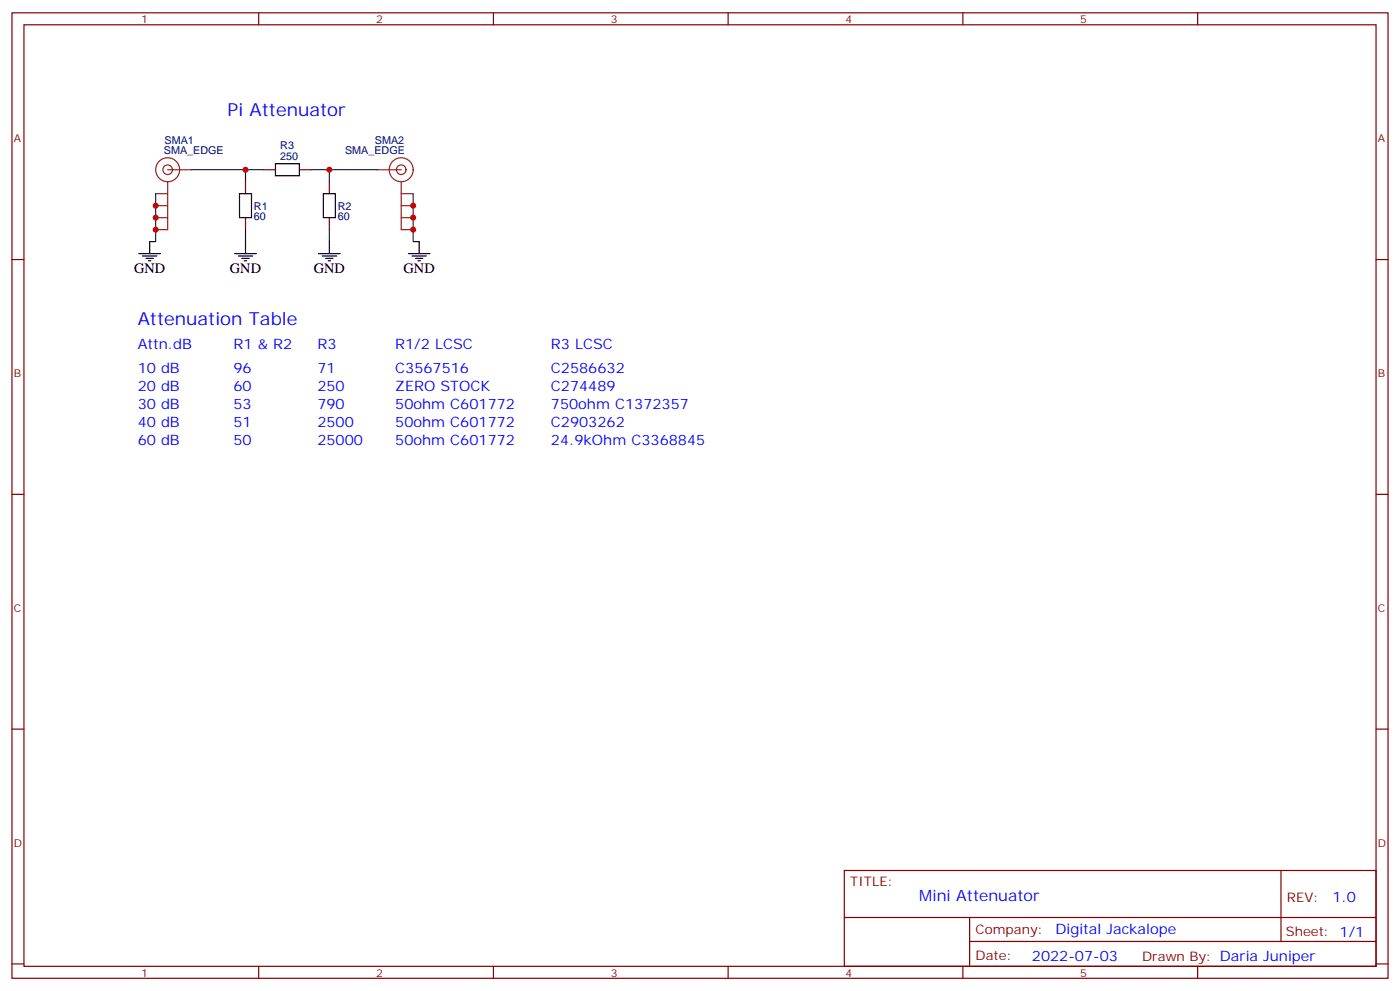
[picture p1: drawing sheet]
<svg xmlns="http://www.w3.org/2000/svg" width="412mm" height="292mm" viewBox="0 0 412 292" stroke-linecap="round" stroke-linejoin="round" font-family="sans-serif">
<g fill="none" stroke="#870000" stroke-width=".35">
<path d="M3.5 3.8h405.4v284.3h-405.4zM7.1 7.3h398.2v277.3h-398.2zM76.2 3.8v3.5M145.3 3.8v3.5M214.5 3.8v3.5M283.6 3.8v3.5M352.8 3.8v3.5M72.3 53.5v3.5M77.6 50h3.5M88.2 50h3.5M97 53.5v3.5M3.5 76.4h3.6"/>
<path d="M72.3 64.1v3.5M97 64.1v3.5M405.3 76.4h3.6M3.5 145.6h3.6M405.3 145.6h3.6M3.5 214.7h3.6M405.3 214.7h3.6M248.7 256.4h156.6v28.2h-156.6zM377.3 256.4v20.9M248.7 270.2h156.5M285.6 277.3h119.6M285.6 270.2v14.1"/>
<path d="M3.5 283.9h3.6M76.2 284.6v3.5M145.3 284.6v3.5M214.5 284.6v3.5M283.6 284.6v3.5M352.8 284.6v3.5M405.3 283.9h3.6"/>
</g>
<g fill="none" stroke="#000" stroke-width=".35">
<path d="M70.6 57h3.5v7.1h-3.5zM81.1 48.2h7.1v3.6h-7.1zM95.2 57h3.6v7.1h-3.6zM40.9 74.7h6.4M42 75.4h4.2M43 76.1h2.2M43.7 76.8h.7M44.1 71.2v3.5M69.1 74.7h6.4M70.2 75.4h4.2M71.3 76.1h2.1M72 76.8h.7"/>
<path d="M72.3 71.2v3.5M93.8 74.7h6.4M94.9 75.4h4.2M96 76.1h2.1M96.7 76.8h.7M97 71.2v3.5M120.3 74.7h6.3M121.4 75.4h4.2M122.4 76.1h2.1M123.1 76.8h.7M123.5 71.2v3.5"/>
</g>
<g fill="none" stroke="#8c2424" stroke-width=".35">
<path d="M45.9 57h3.5M49.4 53.5v14.1h-3.5M49.4 50h7M111.1 50h7.1M118.2 57h3.5M118.2 53.5v14.1h3.5M45.9 60.6h3.5M45.9 64.1h3.5M118.2 60.6h3.5M118.2 64.1h3.5"/>
<circle cx="49.4" cy="50" r="1.41"/>
<circle cx="49.4" cy="50" r="3.5"/>
<circle cx="118.2" cy="50" r="1.41"/>
<circle cx="118.2" cy="50" r="3.5"/>
</g>
<path d="M45.9 57v14.2h-1.8M56.4 50h21.2M72.3 50v3.5M91.7 50h19.4M97 50v3.5M121.7 57v14.2h1.8M72.3 67.6v3.6M97 67.6v3.6" fill="none" stroke="#008700" stroke-width=".35"/>
<g fill="#c00">
<circle cx="121.7" cy="60.6" r=".88"/>
<circle cx="121.7" cy="64.1" r=".88"/>
<circle cx="121.7" cy="67.6" r=".88"/>
<circle cx="45.9" cy="60.6" r=".88"/>
<circle cx="45.9" cy="64.1" r=".88"/>
<circle cx="45.9" cy="67.6" r=".88"/>
<circle cx="97" cy="50" r=".88"/>
<circle cx="72.3" cy="50" r=".88"/>
</g>
<g font-size="5.3" fill="#00f">
<text x="67" y="34.1">Pi Attenuator</text>
<text x="40.6" y="95.8">Attenuation Table</text>
</g>
<text font-size="4.6" fill="#00f" x="270.8" y="265.4">Mini Attenuator</text>
<g font-size="4.2">
<text x="39.5" y="80.3">GND</text>
<text x="67.7" y="80.3">GND</text>
<text x="92.4" y="80.3">GND</text>
<text x="118.9" y="80.3">GND</text>
</g>
<g font-size="4.2" fill="#00f">
<text x="40.6" y="102.9">Attn.dB</text>
<text x="68.8" y="102.9">R1 &amp; R2</text>
<text x="93.5" y="102.9">R3</text>
<text x="116.4" y="102.9">R1/2 LCSC</text>
<text x="162.3" y="102.9">R3 LCSC</text>
<text x="40.6" y="110">10 dB</text>
<text x="68.8" y="110">96</text>
<text x="93.5" y="110">71</text>
<text x="116.4" y="110">C3567516</text>
<text x="162.3" y="110">C2586632</text>
<text x="40.6" y="115.3">20 dB</text>
<text x="68.8" y="115.3">60</text>
<text x="93.5" y="115.3">250</text>
<text x="116.4" y="115.3">ZERO STOCK</text>
<text x="162.3" y="115.3">C274489</text>
<text x="40.6" y="120.5">30 dB</text>
<text x="40.6" y="125.8">40 dB</text>
<text x="68.8" y="120.5">53</text>
<text x="68.8" y="125.8">51</text>
<text x="93.5" y="120.5">790</text>
<text x="93.5" y="125.8">2500</text>
<text x="116.4" y="120.5">50ohm C601772</text>
<text x="116.4" y="125.8">50ohm C601772</text>
<text x="162.3" y="120.5">750ohm C1372357</text>
<text x="162.3" y="125.8">C2903262</text>
<text x="40.6" y="131.1">60 dB</text>
<text x="68.8" y="131.1">50</text>
<text x="93.5" y="131.1">25000</text>
<text x="116.4" y="131.1">50ohm C601772</text>
<text x="162.3" y="131.1">24.9kOhm C3368845</text>
<text x="392.5" y="265.6">1.0</text>
<text x="310.9" y="275.2">Digital Jackalope</text>
<text x="304" y="283">2022-07-03</text>
</g>
<g font-size="3.9" fill="#800">
<text x="250.5" y="260.9">TITLE:</text>
<text x="379.1" y="265.6">REV:</text>
<text x="287.4" y="275.1">Company:</text>
<text x="378.7" y="275.8">Sheet: 1/1</text>
<text x="287.4" y="282.8">Date:</text>
<text x="336.4" y="282.9">Drawn By: Daria Juniper</text>
</g>
<g font-size="3.2" fill="#800">
<text x="41.6" y="6.8">1</text>
<text x="110.8" y="6.8">2</text>
<text x="179.9" y="6.8">3</text>
<text x="249.1" y="6.8">4</text>
<text x="318.2" y="6.8">5</text>
<text x="4.1" y="41.9">A</text>
<text x="405.9" y="41.9">A</text>
<text x="4.1" y="111">B</text>
<text x="405.9" y="111">B</text>
<text x="4.1" y="180.2">C</text>
<text x="405.9" y="180.2">C</text>
<text x="4.1" y="249.3">D</text>
<text x="405.9" y="249.3">D</text>
<text x="41.6" y="287.6">1</text>
<text x="110.8" y="287.6">2</text>
<text x="179.9" y="287.6">3</text>
<text x="249.1" y="287.6">4</text>
<text x="318.2" y="287.6">5</text>
</g>
<g font-size="3.2" fill="#000080">
<text x="48.3" y="45.4">SMA_EDGE</text>
<text x="48.5" y="42.3">SMA1</text>
<text x="82.6" y="47.2">250</text>
<text x="82.6" y="44">R3</text>
<text x="101.6" y="45.4">SMA_EDGE</text>
<text x="110.4" y="42.3">SMA2</text>
<text x="74.8" y="64.9">60</text>
<text x="74.8" y="61.7">R1</text>
<text x="99.5" y="64.9">60</text>
<text x="99.5" y="61.7">R2</text>
</g>
</svg>
